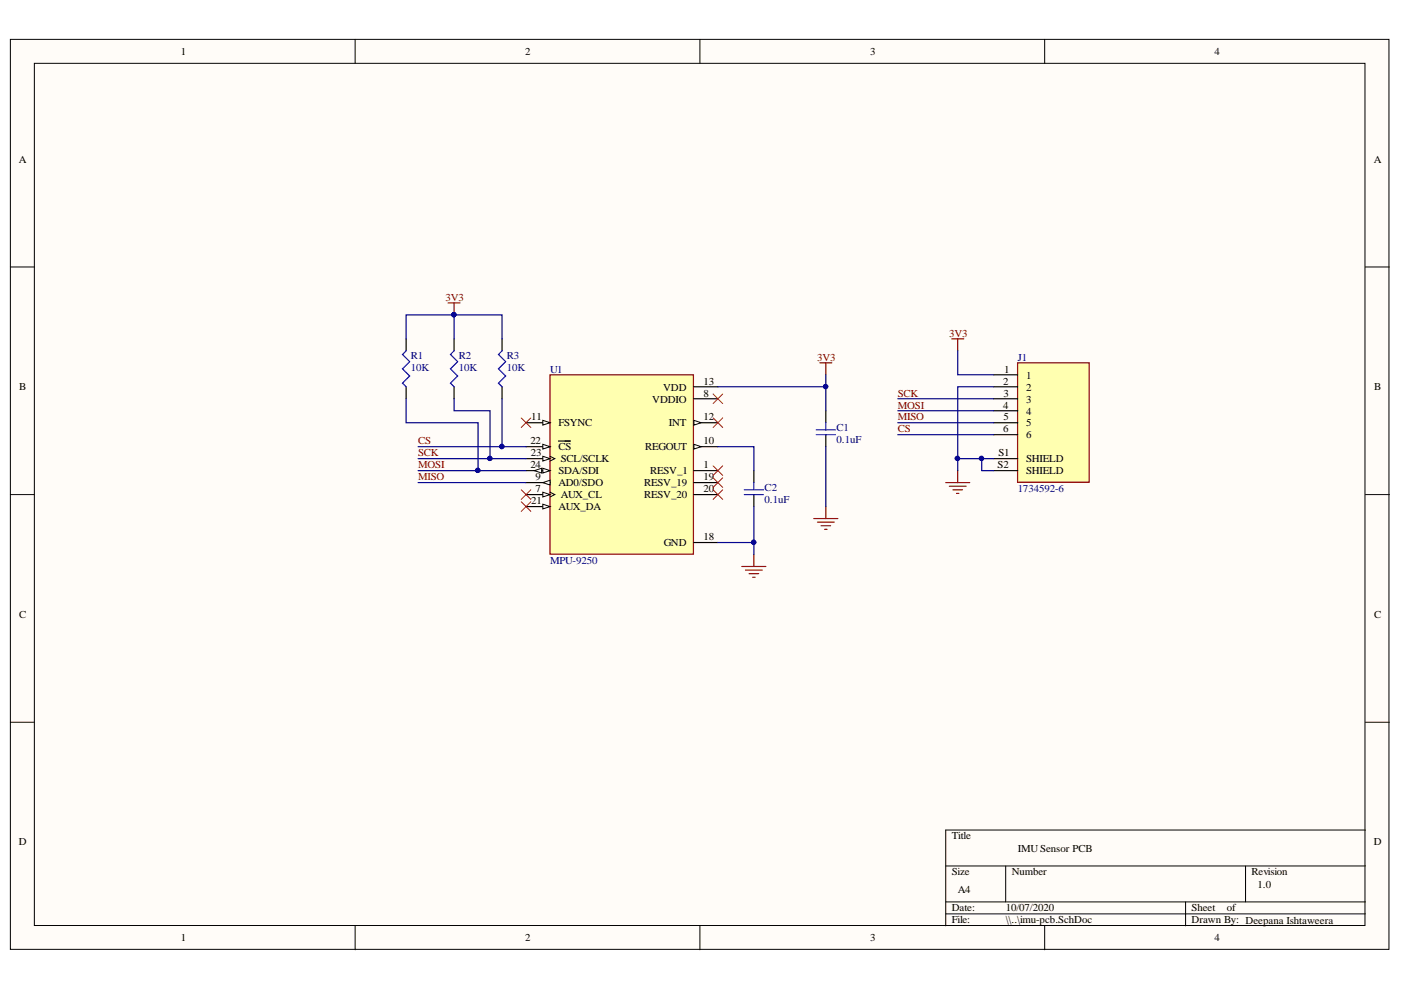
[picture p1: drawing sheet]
<svg xmlns="http://www.w3.org/2000/svg" width="297mm" height="210mm" viewBox="0 0 297 210" stroke-linecap="round" stroke-linejoin="round" font-family="sans-serif">
<g fill="#fffcf8" stroke="#000" stroke-width=".21">
<path d="M2.2 8.3h292.3v193h-292.3z"/>
<path d="M7.3 13.4h282.1v182.8h-282.1z"/>
</g>
<g fill="none" stroke="#000" stroke-width=".21">
<path d="M75.3 8.3v5.1M148.4 8.3v5.1M221.5 8.3v5.1M2.2 56.6h5.1M289.5 56.6h5.1M2.2 104.9h5.1M289.5 104.9h5.1M2.2 153.1h5.1M289.5 153.1h5.1M289.5 176h-89v20.3M75.3 196.3v5.1M148.4 196.3v5.1"/>
<path d="M200.5 183.6h89M200.5 191.2h89M200.5 193.8h89M213.2 183.6v7.6M221.5 196.3v5.1M251.4 191.2v5.1M264.1 183.6v7.6"/>
</g>
<path d="M106.4 71.8v2.6M106.4 82v2.5M159.8 99.8v2.5M175.1 87.1v2.5M175.1 92.2v2.5M159.8 104.9v2.5" fill="none" stroke="#000" stroke-width=".25"/>
<path d="M106.4 74.4l-.7 .7 1.5 1.6-1.5 1.5 1.5 1.5-1.5 1.5 .7 .8M173.1 92.2h4M173.1 91.2h4M175.1 89.6v1.6M157.8 104.9h4.1M157.8 103.9h4.1M159.8 102.3v1.6" fill="none" stroke="#00f" stroke-width=".25"/>
<path d="M116.6 79.5h30.4v38h-30.4z" fill="#ffffb0" stroke="#800000" stroke-width=".25"/>
<path d="M111.5 89.6h5.1" fill="none" stroke="#000" stroke-width=".25"/>
<path d="M115.1 89.1l1.5 .5-1.5 .5z" fill="#fffcf8"/>
<path d="M115.1 89.1l1.5 .5-1.5 .5z" fill="none" stroke="#000" stroke-width=".21"/>
<path d="M111.5 94.7h5.1" fill="none" stroke="#000" stroke-width=".25"/>
<path d="M115.1 94.2l1.5 .5-1.5 .5z" fill="#fffcf8"/>
<path d="M115.1 94.2l1.5 .5-1.5 .5zM116.6 96.7l1 .5-1 .6" fill="none" stroke="#000" stroke-width=".21"/>
<path d="M111.5 97.2h5.1M118.4 93.5h1.3M119.8 93.5h1.1" fill="none" stroke="#000" stroke-width=".25"/>
<path d="M115.1 96.7l1.5 .5-1.5 .6z" fill="#fffcf8"/>
<path d="M115.1 96.7l1.5 .5-1.5 .6z" fill="none" stroke="#000" stroke-width=".21"/>
<path d="M111.5 99.8h5.1" fill="none" stroke="#000" stroke-width=".25"/>
<path d="M115.1 99.3l1.5 .5-1.5 .5z" fill="#fffcf8"/>
<path d="M115.1 99.3l1.5 .5-1.5 .5z" fill="none" stroke="#000" stroke-width=".21"/>
<path d="M113.3 99.8l1.5-.5v1z" fill="#fffcf8"/>
<path d="M113.3 99.8l1.5-.5v1z" fill="none" stroke="#000" stroke-width=".21"/>
<path d="M111.5 102.3h5.1" fill="none" stroke="#000" stroke-width=".25"/>
<path d="M115.1 102.3l1.5-.5v1z" fill="#fffcf8"/>
<path d="M115.1 102.3l1.5-.5v1zM116.6 104.4l1 .5-1 .5" fill="none" stroke="#000" stroke-width=".21"/>
<path d="M111.5 104.9h5.1" fill="none" stroke="#000" stroke-width=".25"/>
<path d="M115.1 104.4l1.5 .5-1.5 .5z" fill="#fffcf8"/>
<path d="M115.1 104.4l1.5 .5-1.5 .5z" fill="none" stroke="#000" stroke-width=".21"/>
<path d="M111.5 107.4h5.1" fill="none" stroke="#000" stroke-width=".25"/>
<path d="M115.1 106.9l1.5 .5-1.5 .5z" fill="#fffcf8"/>
<path d="M115.1 106.9l1.5 .5-1.5 .5z" fill="none" stroke="#000" stroke-width=".21"/>
<path d="M147.1 82h5.1M147.1 84.5h5.1M147.1 89.6h5.1" fill="none" stroke="#000" stroke-width=".25"/>
<path d="M147.1 89.1l1.5 .5-1.5 .5z" fill="#fffcf8"/>
<path d="M147.1 89.1l1.5 .5-1.5 .5z" fill="none" stroke="#000" stroke-width=".21"/>
<path d="M147.1 94.7h5.1" fill="none" stroke="#000" stroke-width=".25"/>
<path d="M147.1 94.2l1.5 .5-1.5 .5z" fill="#fffcf8"/>
<path d="M147.1 94.2l1.5 .5-1.5 .5z" fill="none" stroke="#000" stroke-width=".21"/>
<path d="M86.1 71.8v2.6M96.3 71.8v2.6M86.1 82v2.5M96.3 82v2.5M147.1 99.8h5.1M147.1 102.3h5.1M147.1 104.9h5.1M147.1 115h5.1" fill="none" stroke="#000" stroke-width=".25"/>
<g fill="none" stroke="#800000" stroke-width=".25">
<path d="M95 64.2h2.5M96.3 64.2v2.6M173.8 76.9h2.6M175.1 76.9v2.6M201.8 71.8h2.5M203.1 71.8v2.6M203.1 99.8v2.5M159.8 117.6v2.5M172.5 109.9h5.1M173.3 110.7h3.6M174.1 111.5h2M174.8 112.2h.5"/>
<path d="M175.1 107.4v2.5M200.5 102.3h5.1M201.3 103.1h3.5M202 103.9h2.1M202.8 104.6h.5M157.3 120.1h5.1M158.1 120.9h3.5M158.8 121.6h2.1M159.6 122.4h.5"/>
</g>
<g fill="none" stroke="#f00" stroke-width=".21">
<path d="M110.5 88.6l2 2M112.5 88.6l-2 2M151.2 88.6l2 2M151.2 98.8l2 2M151.2 83.5l2 2.1M153.2 88.6l-2 2M153.2 98.8l-2 2M153.2 83.5l-2 2.1M110.5 103.9l2 2M110.5 106.4l2 2M112.5 103.9l-2 2M112.5 106.4l-2 2"/>
<path d="M151.2 101.3l2 2M151.2 103.9l2 2M153.2 101.3l-2 2M153.2 103.9l-2 2"/>
</g>
<path d="M86.1 74.4l-.8 .7 1.6 1.6-1.6 1.5 1.6 1.5-1.6 1.5 .8 .8M96.3 74.4l-.8 .7 1.5 1.6-1.5 1.5 1.5 1.5-1.5 1.5 .8 .8" fill="none" stroke="#00f" stroke-width=".25"/>
<circle cx="96.2" cy="66.7" r=".46" fill="#000080" stroke="#000080" stroke-width=".21"/>
<path d="M215.7 76.9h15.2v25.4h-15.2z" fill="#ffffb0" stroke="#800000" stroke-width=".25"/>
<path d="M210.7 79.5h5.1M210.7 82h5.1M210.7 84.5h5.1M210.7 87.1h5.1M210.7 89.6h5.1M210.7 92.2h5.1M210.7 97.2h5.1M210.7 99.8h5.1" fill="none" stroke="#000" stroke-width=".25"/>
<g fill="none" stroke="#000080" stroke-width=".25">
<path d="M86.1 71.8v-5h20.3v5M96.3 66.8v5M175.1 79.5v2.5h-22.9M203.1 74.4v5.1h7.6M86.1 84.5v5.1h15.3v10.2M88.6 94.7h22.9M88.6 97.2h22.9M88.6 99.8h22.9M96.3 84.5v2.6h7.6v10.1M106.4 84.5v10.2M152.2 94.7h7.6v5.1M175.1 82v5.1"/>
<path d="M175.1 94.7v12.7M190.3 87.1h20.4M190.3 89.6h20.4M190.3 92.2h20.4M190.3 84.5h20.4M203.1 97.2h7.6M208.1 97.2v2.6h2.6M210.7 82h-7.6v17.8M88.6 102.3h22.9M152.2 115h7.6v2.6M159.8 107.4v7.6"/>
</g>
<g fill="#000080" stroke="#000080" stroke-width=".21">
<circle cx="175" cy="82" r=".46"/>
<circle cx="159.8" cy="115" r=".46"/>
<circle cx="106.4" cy="94.7" r=".46"/>
<circle cx="103.8" cy="97.2" r=".46"/>
<circle cx="101.3" cy="99.7" r=".46"/>
<circle cx="96.2" cy="66.7" r=".46"/>
<circle cx="203" cy="97.2" r=".46"/>
<circle cx="208.1" cy="97.2" r=".46"/>
</g>
<g font-size="2.2">
<text x="38.4" y="11.7">1</text>
<text x="111.3" y="11.7">2</text>
<text x="184.5" y="11.7">3</text>
<text x="257.5" y="11.7">4</text>
<text x="4" y="34.5">A</text>
<text x="291.3" y="34.5">A</text>
<text x="4.1" y="82.7">B</text>
<text x="140.6" y="82.8">VDD</text>
<text x="149.2" y="81.5">13</text>
<text x="212.7" y="81.5">2</text>
<text x="212.9" y="79">1</text>
<text x="217.5" y="80.3">1</text>
<text x="217.5" y="82.8">2</text>
<text x="291.4" y="82.7">B</text>
<text x="112.6" y="89.2">11</text>
<text x="138.3" y="85.3">VDDIO</text>
<text x="149.2" y="84.1">8</text>
<text x="149.2" y="89.2">12</text>
<text x="212.7" y="86.6">4</text>
<text x="212.8" y="84.1">3</text>
<text x="212.8" y="89.2">5</text>
<text x="217.5" y="85.3">3</text>
<text x="217.5" y="87.9">4</text>
<text x="112.4" y="94.2">22</text>
<text x="118.4" y="90.4">FSYNC</text>
<text x="118.4" y="95.5">CS</text>
<text x="136.8" y="95.5">REGOUT</text>
<text x="141.8" y="90.4">INT</text>
<text x="149.2" y="94.2">10</text>
<text x="212.7" y="91.7">6</text>
<text x="217.5" y="90.4">5</text>
<text x="217.5" y="93">6</text>
<text x="112.4" y="99.3">24</text>
<text x="112.5" y="96.8">23</text>
<text x="113.6" y="101.9">9</text>
<text x="118.4" y="100.6">SDA/SDI</text>
<text x="118.9" y="98">SCL/SCLK</text>
<text x="137.8" y="100.6">RESV_1</text>
<text x="149.2" y="99.3">1</text>
<text x="149.2" y="101.9">19</text>
<text x="211.5" y="99.3">S2</text>
<text x="211.7" y="96.8">S1</text>
<text x="217.5" y="98">SHIELD</text>
<text x="217.5" y="100.6">SHIELD</text>
<text x="112.6" y="106.9">21</text>
<text x="113.6" y="104.4">7</text>
<text x="118.4" y="103.1">AD0/SDO</text>
<text x="118.9" y="105.7">AUX_CL</text>
<text x="136.5" y="103.1">RESV_19</text>
<text x="136.5" y="105.7">RESV_20</text>
<text x="149.2" y="104.4">20</text>
<text x="118.4" y="108.2">AUX_DA</text>
<text x="140.8" y="115.8">GND</text>
<text x="149.2" y="114.6">18</text>
<text x="4.1" y="131">C</text>
<text x="291.4" y="131">C</text>
<text x="4" y="179.2">D</text>
<text x="201.8" y="178">Title</text>
<text x="291.3" y="179.2">D</text>
<text x="201.8" y="185.6">Size</text>
<text x="214.5" y="185.6">Number</text>
<text x="215.8" y="180.6">IMU Sensor PCB</text>
<text x="265.3" y="185.6">Revision</text>
<text x="203.1" y="189.4">A4</text>
<text x="266.6" y="188.2">1.0</text>
<text x="201.8" y="193.2">Date:</text>
<text x="201.8" y="195.8">File:</text>
<text x="213.2" y="193.2">10/07/2020</text>
<text x="213.2" y="195.8">\\..\imu-pcb.SchDoc</text>
<text x="252.6" y="193.2">Sheet</text>
<text x="252.6" y="195.8">Drawn By: Deepana Ishtaweera</text>
<text x="260.1" y="193.2">of</text>
<text x="38.4" y="199.6">1</text>
<text x="111.3" y="199.6">2</text>
<text x="184.5" y="199.6">3</text>
<text x="257.5" y="199.6">4</text>
</g>
<g font-size="2.2" fill="#800000">
<text x="94.4" y="63.8">3V3</text>
<text x="201.2" y="71.4">3V3</text>
<text x="173.3" y="76.5">3V3</text>
<text x="190.3" y="89.2">MISO</text>
<text x="190.3" y="86.6">MOSI</text>
<text x="190.3" y="84.1">SCK</text>
<text x="88.6" y="94.2">CS</text>
<text x="190.3" y="91.7">CS</text>
<text x="88.6" y="96.8">SCK</text>
<text x="88.6" y="99.3">MOSI</text>
<text x="88.6" y="101.9">MISO</text>
</g>
<g font-size="2.2" fill="#000080">
<text x="87.1" y="76.2">R1</text>
<text x="97.3" y="76.2">R2</text>
<text x="107.5" y="76.2">R3</text>
<text x="215.8" y="76.5">J1</text>
<text x="87.1" y="78.7">10K</text>
<text x="97.3" y="78.7">10K</text>
<text x="107.5" y="78.7">10K</text>
<text x="116.6" y="79">U1</text>
<text x="177.4" y="91.4">C1</text>
<text x="177.4" y="94">0.1uF</text>
<text x="162.1" y="104.1">C2</text>
<text x="162.1" y="106.7">0.1uF</text>
<text x="215.8" y="104.4">1734592-6</text>
<text x="116.6" y="119.6">MPU-9250</text>
</g>
</svg>
